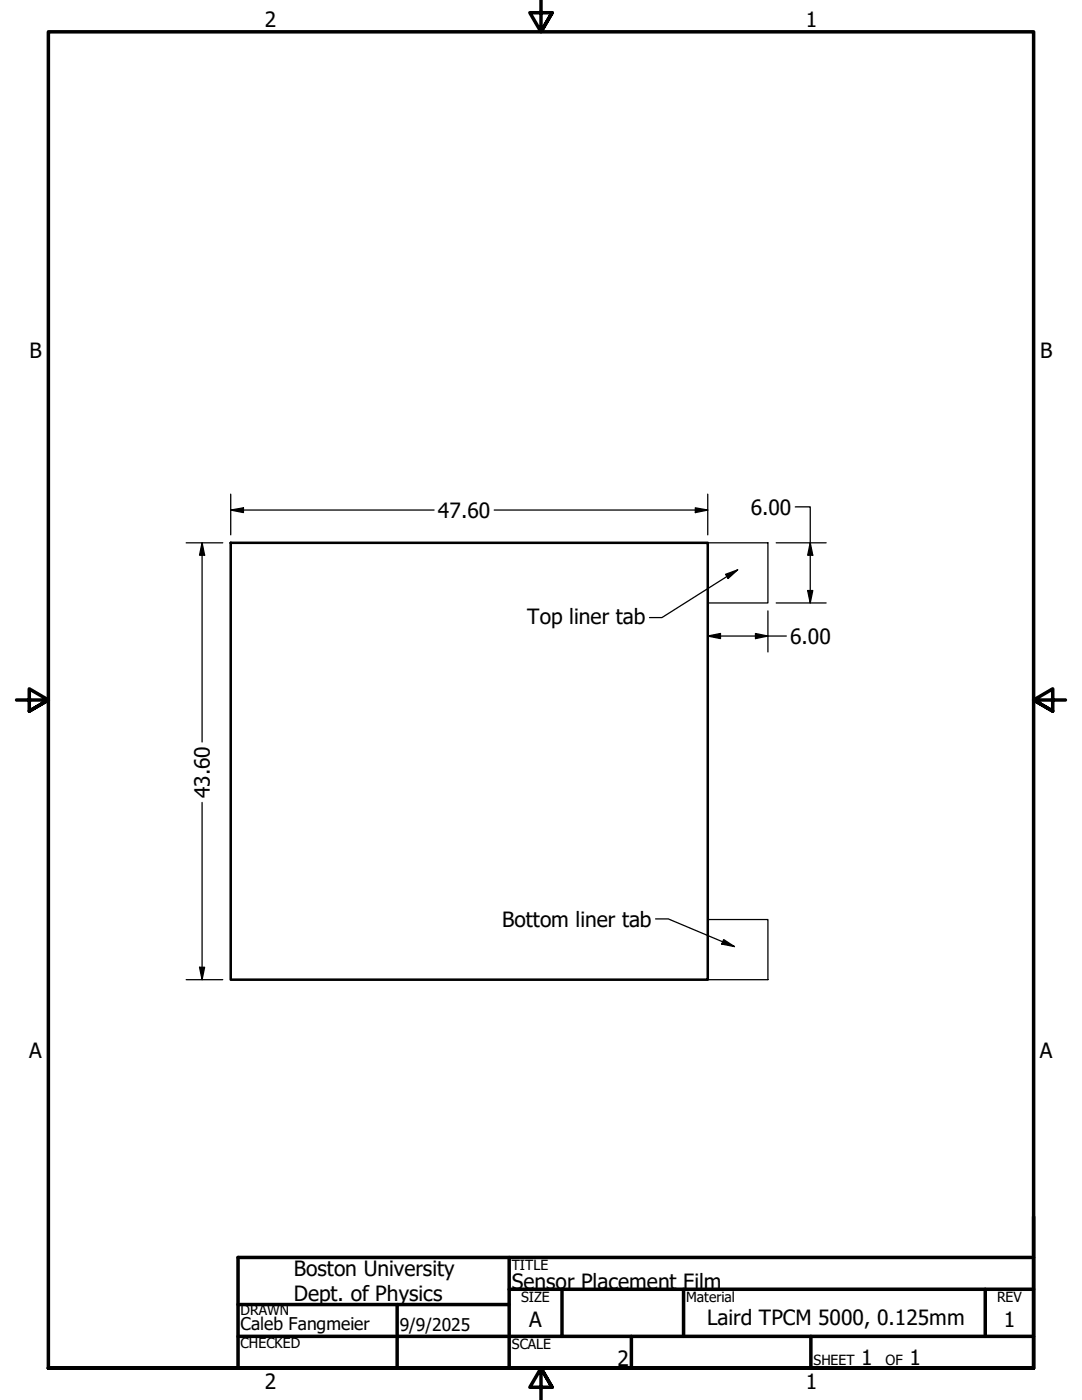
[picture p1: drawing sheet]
<svg xmlns="http://www.w3.org/2000/svg" width="216mm" height="279mm" viewBox="0 0 216 279" stroke-linecap="round" stroke-linejoin="round" font-family="sans-serif">
<!-- layer: Visible (ANSI) -->
<path d="M46 108.3h95.2v87.2h-95.2z" fill="none" stroke="#000" stroke-width=".51"/>
<!-- layer: Border (ANSI) -->
<g fill="none" stroke="#000" stroke-width=".7">
<path d="M107.9 0v6.4l-2.2-3.9h4.5l-2.3 3.9 2.3-3.9M3.3 139.7h6.4l-3.9-2.2v4.4l3.9-2.2-3.9 2.2M212.6 139.7h-6.4l3.9-2.2v4.4l-3.9-2.2 3.9 2.2M101.6 257.3h104.6M101.6 251v22M112.1 257.3v9.4M136.4 257.3v9.4M196.6 257.3v9.4M206.2 242.8v30.2h-158.7v-22h158.7M9.7 273v-266.6h196.5v266.6h-196.5h196.5M47.5 260.3h54.1M47.5 266.7h158.7"/>
<path d="M79.2 260.3v12.7M110.2 276.9l-2.3-3.9 2.3 3.9h-4.5l2.2-3.9v6.4M126 266.7v6.3M161.8 266.7v6.3"/>
</g>
<!-- layer: Sketch Geometry (ANSI) -->
<path d="M141.2 108.3h12v12h-12zM141.2 183.5h12v12h-12z" fill="none" stroke="#000" stroke-width=".25"/>
<!-- layer: Dimension (ANSI) -->
<g fill="none" stroke="#000" stroke-width=".25">
<path d="M46 98.6v8.1M141.2 98.6v8.1M37.1 108.3h7.3M40.3 108.3l.5 2.5h-1zM40.3 108.3v39.8M46 101.8l2.6-.5v1zM46 101.8h40.6M98.6 101.8h42.6M138.7 101.3l2.5 .5-2.5 .5zM154.9 108.3h9.9M158.7 101.2h3v19.1M161.2 117.9h1l-.5 2.4z"/>
<path d="M161.7 108.3l.5 2.5h-1zM141.2 126.9l2.6-.5v1zM141.2 121.9v8.2M141.2 126.9h15.7M150.7 126.4l2.5 .5-2.5 .5zM153.2 121.9v8.2M154.9 120.3h9.9M40.3 160.1v35.4M37.1 195.5h7.3M39.8 193h1l-.5 2.5z"/>
</g>
<path d="M40.3 108.3l.5 2.5h-1zM46 101.8l2.6-.5v1zM138.7 101.3l2.5 .5-2.5 .5zM161.2 117.9h1l-.5 2.4zM161.7 108.3l.5 2.5h-1zM141.2 126.9l2.6-.5v1zM150.7 126.4l2.5 .5-2.5 .5zM39.8 193h1l-.5 2.5z" fill="#000"/>
<!-- layer: Symbol (ANSI) -->
<path d="M144.8 114.6l2.4-.9-1.9 1.7zM147.2 113.7l-15.1 9.6h-2.5M130.8 183.4h2.5l13.3 5.5M144.4 187.5l2.2 1.4-2.6-.5z" fill="none" stroke="#000" stroke-width=".25"/>
<path d="M144.8 114.6l2.4-.9-1.9 1.7zM144.4 187.5l2.2 1.4-2.6-.5z" fill="#000"/>
<g font-size="4.2">
<text x="52.8" y="5.3">2</text>
<text x="160.8" y="5.3">1</text>
<text x="5.9" y="71.4">B</text>
<text x="207.6" y="71.4">B</text>
<text x="87.4" y="103.3">47.60</text>
<text x="149.8" y="102.7">6.00</text>
<text x="105.2" y="124.5">Top liner tab</text>
<text x="157.7" y="128.5">6.00</text>
<text x="41.8" y="159.3" transform="rotate(-90 41.8 159.3)">43.60</text>
<text x="100.2" y="184.9">Bottom liner tab</text>
<text x="5.8" y="211.1">A</text>
<text x="207.5" y="211.1">A</text>
<text x="58.6" y="254.6">Boston University</text>
<text x="102.1" y="257.2">Sensor Placement Film</text>
<text x="58.6" y="259.6">Dept. of Physics</text>
<text x="105.6" y="264.8">A</text>
<text x="141.1" y="264.4">Laird TPCM 5000, 0.125mm</text>
<text x="200.3" y="264.8">1</text>
<text x="123.2" y="272.5">2</text>
<text x="171.8" y="272.5">1</text>
<text x="181.5" y="272.5">1</text>
<text x="52.8" y="277.1">2</text>
<text x="160.8" y="277.1">1</text>
</g>
<g font-size="3.5">
<text x="48" y="265.4">Caleb Fangmeier</text>
<text x="79.8" y="265.6">9/9/2025</text>
</g>
<g font-size="2.8">
<text x="102.1" y="253.4">TITLE</text>
<text x="48" y="262.4">DRAWN</text>
<text x="104" y="259.9">SIZE</text>
<text x="136.9" y="259.9">Material</text>
<text x="198.9" y="259.8">REV</text>
<text x="48" y="269">CHECKED</text>
<text x="102.1" y="269.3">SCALE</text>
<text x="162.3" y="272.5">SHEET</text>
<text x="176.7" y="272.5">OF</text>
</g>
</svg>
